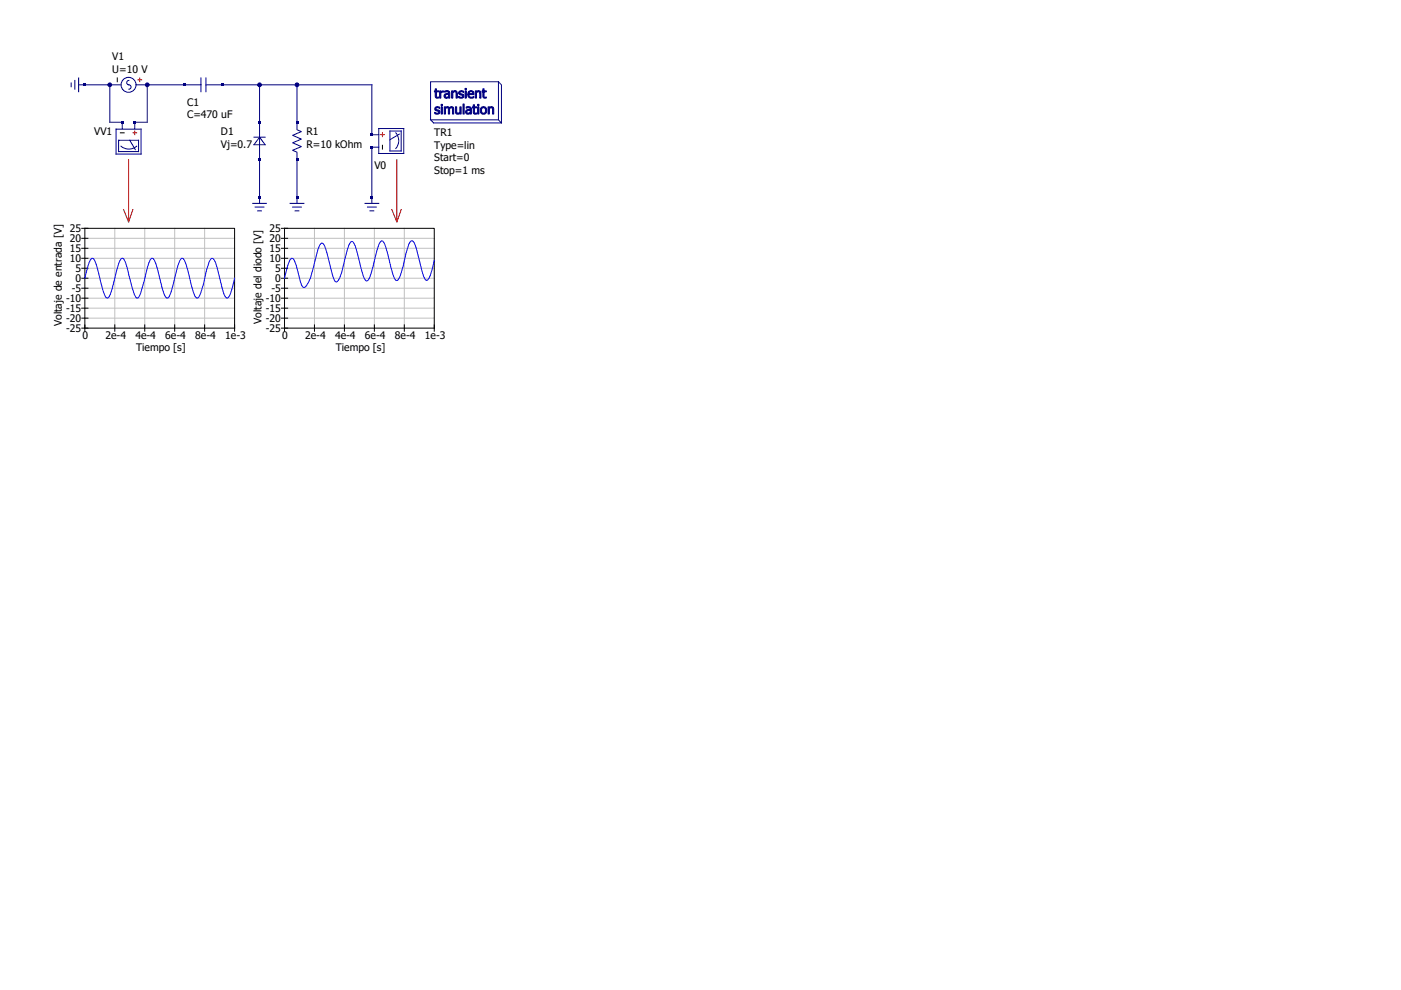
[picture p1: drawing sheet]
<svg xmlns="http://www.w3.org/2000/svg" width="297mm" height="210mm" viewBox="0 0 297 210" stroke-linecap="round" stroke-linejoin="round" font-family="sans-serif">
<g fill="none" stroke="#000080" stroke-width=".21">
<path d="M15.1 17.6v.8M15.9 17.1v1.8M16.7 16.5v3M16.7 18h9M23.3 18v7.9h2.6v1.5M27.3 17.1a.52 .52 0 0 0-.4 .6 .52 .52 0 0 0 .7 .4 .46 .46 0 0 1 .2 .5 .46 .46 0 0 1-.5 .3M28.8 18h13.8M31.2 18v7.9h-2.6v1.5M42.6 16.5v3M43.7 18h11.3v25.1M43.7 16.5v3M55 18h8v9.5l.9 .4-1.9 .8 1.9 .8-1.9 .8 1.9 .8-1.9 .8 1 .4v10.8"/>
<path d="M63 18h15.8v10.6h1.5M91.3 17.3h14.4v8.1h-14.4zM105.7 17.3l.6 .7v8.1M24.6 27.4h5.3v5.3h-5.3zM25.1 29.8h4.3v2.4h-4.3zM25.7 31a2.56 2.56 0 0 0 3.3 0M27.5 29.8l1.2 1.9M53.8 29.1h2.4M55 29.1l1.2 1.6h-2.4zM80.3 27.3h5.3v5.3h-5.3zM80.3 31.2h-1.5v11.9M82.7 27.8h2.4v4.2h-2.4z"/>
<path d="M83.9 28.2a2.56 2.56 0 0 1 0 3.3M84.7 28.4l-2 1.2M91.3 25.4l.6 .7h14.4M105.7 25.4l.6 .7M53.6 43.1h2.9M54.1 43.9h1.9M54.6 44.7h.8M61.5 43.1h2.9M62 43.9h1.9M62.6 44.7h.8M77.4 43.1h2.9M77.9 43.9h1.9"/>
<path d="M78.4 44.7h.8"/>
<circle cx="27.3" cy="18" r="1.59"/>
</g>
<path d="M29.2 16.9h.8M29.6 16.5v.8M28.2 28.2h.8M28.6 27.8v.8M80.7 28.6h.8M81.1 28.2v.8" fill="none" stroke="#f00" stroke-width=".21"/>
<path d="M24.9 16.5v.8M25.5 28.2h.8M81.1 30.8v.8" fill="none" stroke="#000" stroke-width=".21"/>
<g fill="#000080">
<path d="M17.7 17.7h.6v.6h-.6z"/>
<path d="M54.8 41.6h.5v.5h-.5z"/>
<path d="M54.8 25.7h.5v.5h-.5z"/>
<path d="M54.8 33.6h.5v.5h-.5z"/>
<path d="M28.3 25.7h.5v.5h-.5z"/>
<path d="M25.7 25.7h.5v.5h-.5z"/>
<path d="M38.9 17.7h.5v.6h-.5z"/>
<path d="M46.8 17.7h.6v.6h-.6z"/>
<path d="M62.7 33.6h.5v.5h-.5z"/>
<path d="M62.7 25.7h.5v.5h-.5z"/>
<path d="M78.6 28.3h.5v.6h-.5z"/>
<path d="M78.6 31h.5v.5h-.5z"/>
<path d="M62.7 41.6h.5v.5h-.5z"/>
<path d="M78.6 41.6h.5v.5h-.5z"/>
</g>
<circle cx="31.2" cy="18" r=".4" fill="#000080"/>
<circle cx="31.2" cy="18" r=".4" fill="none" stroke="#000080" stroke-width=".21"/>
<circle cx="23.3" cy="18" r=".4" fill="#000080"/>
<circle cx="23.3" cy="18" r=".4" fill="none" stroke="#000080" stroke-width=".21"/>
<circle cx="55" cy="18" r=".4" fill="#000080"/>
<circle cx="55" cy="18" r=".4" fill="none" stroke="#000080" stroke-width=".21"/>
<circle cx="63" cy="18" r=".4" fill="#000080"/>
<circle cx="63" cy="18" r=".4" fill="none" stroke="#000080" stroke-width=".21"/>
<path d="M27.3 33.9v13.2l.9-2.7M84.1 33.9v13.2l1-2.7M26.2 44.4l1.1 2.7M83.1 44.4l1 2.7" fill="none" stroke="#a00" stroke-width=".21"/>
<g fill="none" stroke="#c0c0c0" stroke-width=".21">
<path d="M18 50.5h31.7M18 52.7h31.7M18 54.8h31.7M18 56.9h31.7M18 59h31.7M24.3 48.4v21.2M30.7 48.4v21.2M37 48.4v21.2M43.4 48.4v21.2M60.3 50.5h31.8M60.3 52.7h31.8M60.3 54.8h31.8"/>
<path d="M60.3 56.9h31.8M60.3 59h31.8M66.7 48.4v21.2M73 48.4v21.2M79.4 48.4v21.2M85.7 48.4v21.2M18 61.1h31.7M18 63.2h31.7M18 65.4h31.7M18 67.5h31.7M60.3 61.1h31.8M60.3 63.2h31.8"/>
<path d="M60.3 65.4h31.8M60.3 67.5h31.8"/>
</g>
<g fill="none" stroke="#000" stroke-width=".21">
<path d="M17.3 59h1.3M17.3 56.9h1.3M17.3 54.8h1.3M17.3 52.7h1.3M17.3 50.5h1.3M17.3 48.4h1.3M59.7 59h1.3M59.7 56.9h1.3M59.7 54.8h1.3M59.7 52.7h1.3M59.7 50.5h1.3M59.7 48.4h1.3"/>
<path d="M17.3 69.6h32.4v-21.2h-31.7v21.9M17.3 67.5h1.3M17.3 65.4h1.3M17.3 63.2h1.3M17.3 61.1h1.3M24.3 68.9v1.4M30.7 68.9v1.4M37 68.9v1.4M43.4 68.9v1.4M49.7 68.9v1.4M59.7 69.6h32.4v-21.2h-31.8v21.9M59.7 67.5h1.3"/>
<path d="M59.7 65.4h1.3M59.7 63.2h1.3M59.7 61.1h1.3M66.7 68.9v1.4M73 68.9v1.4M79.4 68.9v1.4M85.7 68.9v1.4M92.1 68.9v1.4"/>
</g>
<path d="M18 59l.2-.7a9.5 9.5 0 0 1 1.2-3.5 .61 .61 0 0 1 .7 .5l.8 2.4a23.2 23.2 0 0 0 1.5 5.3l.3 .2a2.87 2.87 0 0 0 1.1-2.2l.8-3.2a6.9 6.9 0 0 1 1.2-3h.3l.3 .4 .3 .8 1.1 4.3a5.6 5.6 0 0 0 1.2 2.9h.3a21.7 21.7 0 0 0 2-6.5l.4-1.4 .4-.5h.3a13.1 13.1 0 0 1 1.7 5l.2 1.1a3.1 3.1 0 0 0 1.2 2.3l.4-.3a33.1 33.1 0 0 0 1.8-6.4l.1-.4a1.77 1.77 0 0 1 .8-1.3l.3 .1a38.6 38.6 0 0 1 2.1 7.1l.1 .1a1.27 1.27 0 0 0 .8 1.1l.4-.5 .3-.7 1.2-4.7a5 5 0 0 1 1-2.5h.3a8.1 8.1 0 0 1 1.4 3.8l.6 2.6a3.7 3.7 0 0 0 .9 2h.3a11.5 11.5 0 0 0 1.4-4.2M92.1 55.2l-.2 .8a6.8 6.8 0 0 1-1.3 3.4h-.2a8 8 0 0 1-1.4-3.6l-.4-2a6.2 6.2 0 0 0-1.1-2.7h-.3a10.1 10.1 0 0 0-1.5 4.3l-.3 1.5a6.1 6.1 0 0 1-1.2 2.6 1.25 1.25 0 0 1-.9-1.2l-.7-2.9a12.9 12.9 0 0 0-1.3-4.2l-.3-.1a3.5 3.5 0 0 0-1.1 2.1l-1.1 4.3-.6 1.6a.49 .49 0 0 1-.4 .4 .49 .49 0 0 1-.5-.2l-.5-1.5-1.2-4.7a3.3 3.3 0 0 0-.9-1.9 1.92 1.92 0 0 0-1 1.7l-1 3.8a6.5 6.5 0 0 1-1.2 3.1 .96 .96 0 0 1-.9-1.1l-1.5-5.7-.4-1.1-.4-.3a1.79 1.79 0 0 0-1 1.6l-.5 1.9a13.7 13.7 0 0 1-2.1 5.8l-.2 .1a2.09 2.09 0 0 1-1-1.9l-.4-1.6a4.3 4.3 0 0 0-1.1-2.7h-.3a13.7 13.7 0 0 0-1.4 4.1v.1" fill="none" stroke="#00f" stroke-width=".21"/>
<g font-size="2.8" fill="#000080">
<text x="92.1" y="20.8">transient</text>
<text x="92.1" y="24.2">simulation</text>
</g>
<g font-size="2.2">
<text x="23.8" y="12.8">V1</text>
<text x="23.8" y="15.4">U=10 V</text>
<text x="39.7" y="22.4">C1</text>
<text x="20" y="28.7">VV1</text>
<text x="39.7" y="25.1">C=470 uF</text>
<text x="46.8" y="28.7">D1</text>
<text x="65" y="28.7">R1</text>
<text x="92.1" y="28.9">TR1</text>
<text x="46.8" y="31.3">Vj=0.7</text>
<text x="65" y="31.3">R=10 kOhm</text>
<text x="79.4" y="35.8">V0</text>
<text x="92.1" y="31.6">Type=lin</text>
<text x="92.1" y="34.2">Start=0</text>
<text x="92.1" y="36.9">Stop=1 ms</text>
<text x="14.8" y="53.4">15</text>
<text x="14.8" y="51.3">20</text>
<text x="14.8" y="49.2">25</text>
<text x="57.1" y="53.4">15</text>
<text x="57.1" y="51.3">20</text>
<text x="57.1" y="49.2">25</text>
<text x="14.8" y="55.6">10</text>
<text x="16" y="59.8">0</text>
<text x="16" y="57.7">5</text>
<text x="57.1" y="55.6">10</text>
<text x="58.3" y="59.8">0</text>
<text x="58.3" y="57.7">5</text>
<text x="14" y="64">-10</text>
<text x="15.2" y="61.9">-5</text>
<text x="56.4" y="64">-10</text>
<text x="57.5" y="61.9">-5</text>
<text x="13.1" y="69.2" transform="rotate(-90 13.1 69.2)">Voltaje de entrada [V]</text>
<text x="14" y="70.4">-25</text>
<text x="14" y="68.3">-20</text>
<text x="14" y="66.1">-15</text>
<text x="17.5" y="72">0</text>
<text x="22.3" y="72">2e-4</text>
<text x="28.7" y="72">4e-4</text>
<text x="35" y="72">6e-4</text>
<text x="41.4" y="72">8e-4</text>
<text x="47.7" y="72">1e-3</text>
<text x="55.4" y="68.7" transform="rotate(-90 55.4 68.7)">Voltaje del diodo [V]</text>
<text x="56.4" y="70.4">-25</text>
<text x="56.4" y="68.3">-20</text>
<text x="56.4" y="66.1">-15</text>
<text x="59.8" y="72">0</text>
<text x="64.7" y="72">2e-4</text>
<text x="71" y="72">4e-4</text>
<text x="77.4" y="72">6e-4</text>
<text x="83.7" y="72">8e-4</text>
<text x="90.1" y="72">1e-3</text>
<text x="28.8" y="74.5">Tiempo [s]</text>
<text x="71.2" y="74.5">Tiempo [s]</text>
</g>
</svg>
